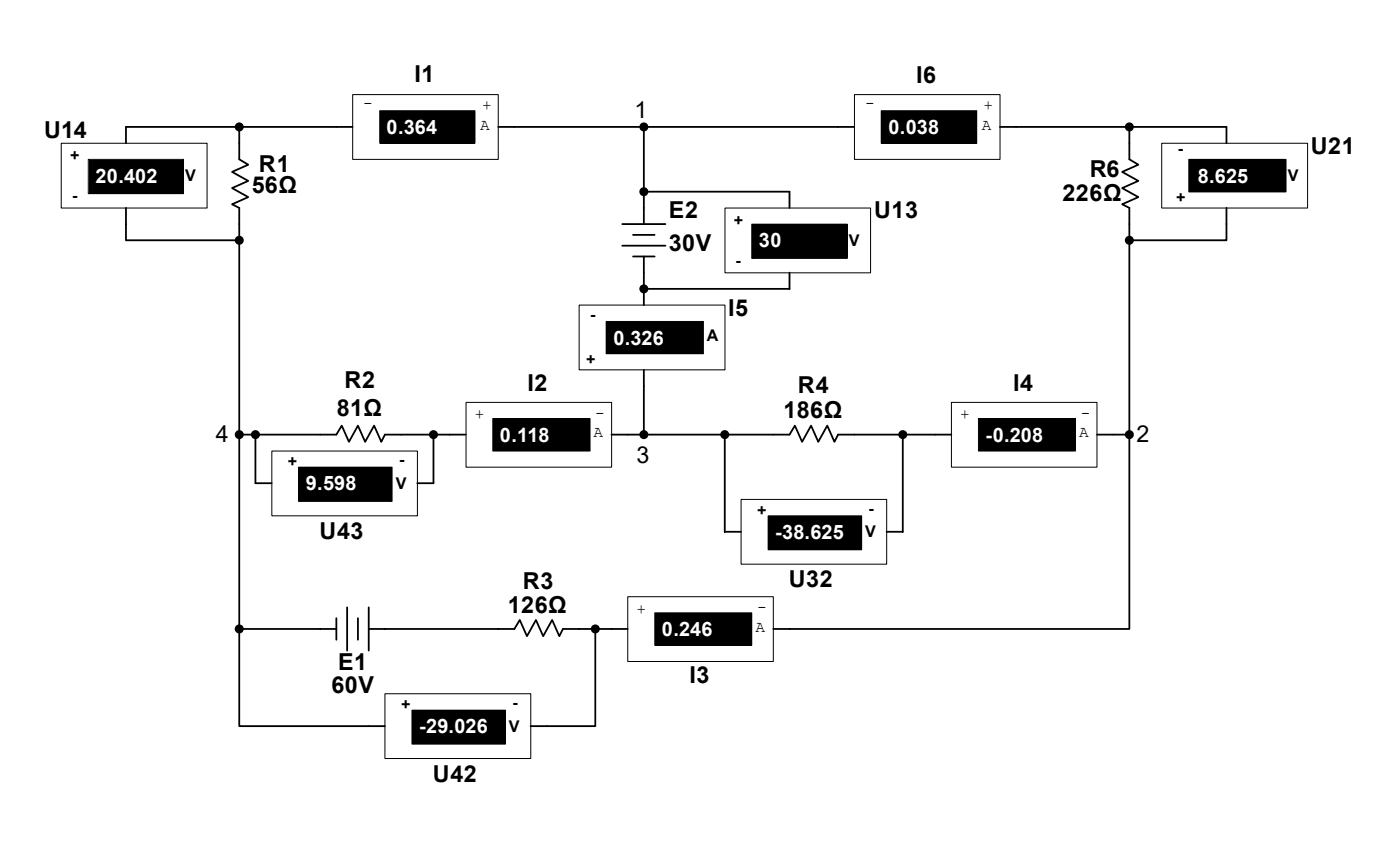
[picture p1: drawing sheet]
<svg xmlns="http://www.w3.org/2000/svg" width="206mm" height="124mm" viewBox="0 0 206 124" stroke-linecap="round" stroke-linejoin="round" font-family="sans-serif">
<g fill="none" stroke="#000" stroke-width=".26">
<path d="M35.2 21v2.4l1.3 .8-2.4 1.1 2.4 1.3-2.4 1.1 2.4 1.3-2.4 1 1.1 .6v2.3M91.6 32.9h6.3M91.6 36.1h6.3M93.1 34.5h3.2M93.1 37.7h3.2M94.7 30.6v2.3M94.7 37.7v2.4M166.2 21v2.4l1.3 .8-2.4 1.1 2.4 1.3-2.4 1.1 2.4 1.3-2.4 1 1.1 .6v2.3M47.1 63.9h2.4l.8-1.3 1 2.4 1.4-2.4 1 2.4 1.3-2.4 1.1 2.4 .5-1.1h2.4M113.8 63.9h2.4l.8-1.3 1 2.4 1.3-2.4 1.1 2.4 1.3-2.4 1.1 2.4 .5-1.1h2.4M47.1 92.5h2.4M49.5 90.9v3.2"/>
<path d="M51.1 89.3v6.4M52.7 90.9v3.2M54.3 92.5h2.3M54.3 89.3v6.4M73.3 92.5h2.4l.8-1.3 1 2.3 1.4-2.3 1 2.3 1.3-2.3 1.1 2.3 .5-1h2.4"/>
</g>
<path d="M92.4 87.8h21.4v9.5h-21.4z" fill="#fff"/>
<path d="M92.4 87.7h21.4v9.6h-21.4zM96.3 90.1h14.3v4.8h-14.3z" fill="none" stroke="#000" stroke-width=".15"/>
<path d="M96.4 90.2h14.2v4.7h-14.2z" fill="#000"/>
<path d="M56.6 92.5h16.7M90 92.5h2.4M113.8 92.5h2.4" fill="none" stroke="#000" stroke-width=".26"/>
<path d="M51.9 14h21.4v9.4h-21.4z" fill="#fff"/>
<path d="M51.9 13.9h21.4v9.5h-21.4zM55.9 16.3h14v4.8h-14z" fill="none" stroke="#000" stroke-width=".15"/>
<path d="M55.9 16.3h14v4.8h-14z" fill="#000"/>
<path d="M49.5 18.7h2.4M73.3 18.7h2.4" fill="none" stroke="#000" stroke-width=".26"/>
<path d="M68.6 59.2h21.4v9.5h-21.4z" fill="#fff"/>
<path d="M68.6 59.2h21.4v9.5h-21.4zM72.5 61.5h14.3v4.8h-14.3z" fill="none" stroke="#000" stroke-width=".15"/>
<path d="M72.6 61.6h14.2v4.7h-14.2z" fill="#000"/>
<path d="M66.2 63.9h2.3M90 63.9h2.4" fill="none" stroke="#000" stroke-width=".26"/>
<path d="M125.8 14h21.3v9.4h-21.3z" fill="#fff"/>
<path d="M125.7 13.9h21.4v9.5h-21.4zM129.7 16.3h14v4.8h-14z" fill="none" stroke="#000" stroke-width=".15"/>
<path d="M129.7 16.3h14v4.8h-14z" fill="#000"/>
<path d="M94.7 18.7h31M147.1 18.7h2.4M92.4 63.9h2.3" fill="none" stroke="#000" stroke-width=".26"/>
<g fill="#000" stroke="#000" stroke-width=".26">
<circle cx="94.7" cy="18.7" r=".53"/>
<circle cx="94.7" cy="63.9" r=".53"/>
</g>
<path d="M140 59.2h21.4v9.5h-21.4z" fill="#fff"/>
<path d="M140 59.2h21.4v9.5h-21.4zM144 61.5h14.2v4.8h-14.2z" fill="none" stroke="#000" stroke-width=".15"/>
<path d="M144 61.6h14.2v4.7h-14.2z" fill="#000"/>
<path d="M137.6 63.9h2.4M161.4 63.9h4.8" fill="none" stroke="#000" stroke-width=".26"/>
<circle cx="166.2" cy="63.9" r=".53" fill="#000" stroke="#000" stroke-width=".26"/>
<path d="M171 21.1h21.4v9.5h-21.4z" fill="#fff"/>
<path d="M170.9 21.1h21.5v9.5h-21.5zM174.9 23.4h14.3v4.8h-14.3z" fill="none" stroke="#000" stroke-width=".15"/>
<path d="M175 23.5h14.2v4.7h-14.2z" fill="#000"/>
<path d="M149.5 18.7h31v2.3M166.2 18.7v2.3M166.2 32.9v31M180.5 30.6v4.7h-14.3" fill="none" stroke="#000" stroke-width=".26"/>
<g fill="#000" stroke="#000" stroke-width=".26">
<circle cx="166.2" cy="18.7" r=".53"/>
<circle cx="166.2" cy="35.3" r=".53"/>
</g>
<path d="M106.7 30.6h21.4v9.5h-21.4z" fill="#fff"/>
<path d="M106.7 30.6h21.4v9.5h-21.4zM110.6 33h14.1v5h-14.1z" fill="none" stroke="#000" stroke-width=".15"/>
<path d="M110.7 33h14v5h-14z" fill="#000"/>
<path d="M94.7 18.7v11.9M94.7 28.2h21.5v2.4M94.7 40.1v2.4h21.5v-2.4" fill="none" stroke="#000" stroke-width=".26"/>
<g fill="#000" stroke="#000" stroke-width=".26">
<circle cx="94.7" cy="28.2" r=".53"/>
<circle cx="94.7" cy="42.5" r=".53"/>
</g>
<path d="M9.1 21.1h21.4v9.5h-21.4z" fill="#fff"/>
<path d="M9 21.1h21.5v9.5h-21.5zM13 23.4h14v5.1h-14z" fill="none" stroke="#000" stroke-width=".15"/>
<path d="M13 23.5h14v5h-14z" fill="#000"/>
<path d="M35.2 18.7v2.3M49.5 18.7h-31v2.3M75.7 18.7h19M18.5 30.6v4.7h16.7v-2.4" fill="none" stroke="#000" stroke-width=".26"/>
<g fill="#000" stroke="#000" stroke-width=".26">
<circle cx="35.2" cy="18.7" r=".53"/>
<circle cx="35.2" cy="35.3" r=".53"/>
</g>
<path d="M109.1 73.5h21.4v9.5h-21.4z" fill="#fff"/>
<path d="M109 73.4h21.5v9.6h-21.5zM113 75.8h13.8v5h-13.8z" fill="none" stroke="#000" stroke-width=".15"/>
<path d="M113.1 75.9h13.7v4.9h-13.7z" fill="#000"/>
<path d="M94.7 63.9h19.1M106.6 63.9v14.3h2.4M125.7 63.9h11.9M132.8 63.9v14.3h-2.3" fill="none" stroke="#000" stroke-width=".26"/>
<g fill="#000" stroke="#000" stroke-width=".26">
<circle cx="106.6" cy="63.9" r=".53"/>
<circle cx="132.8" cy="63.9" r=".53"/>
</g>
<path d="M56.7 102h21.4v9.5h-21.4z" fill="#fff"/>
<path d="M56.6 102h21.5v9.5h-21.5zM60.6 104.4h13.8v5h-13.8z" fill="none" stroke="#000" stroke-width=".15"/>
<path d="M60.7 104.5h13.7v4.9h-13.7z" fill="#000"/>
<path d="M85.2 92.5h4.8M87.6 92.5v14.3h-9.5M54.3 106.8h2.3" fill="none" stroke="#000" stroke-width=".26"/>
<circle cx="87.6" cy="92.5" r=".53" fill="#000" stroke="#000" stroke-width=".26"/>
<path d="M40 66.4h21.4v9.4h-21.4z" fill="#fff"/>
<path d="M40 66.3h21.4v9.5h-21.4zM43.9 68.7h13.8v5h-13.8z" fill="none" stroke="#000" stroke-width=".15"/>
<path d="M44 68.7h13.7v5h-13.7z" fill="#000"/>
<path d="M47.1 63.9h-9.5v7.1h2.4M59 63.9h7.2M63.8 63.9v7.1h-2.4" fill="none" stroke="#000" stroke-width=".26"/>
<g fill="#000" stroke="#000" stroke-width=".26">
<circle cx="37.6" cy="63.9" r=".53"/>
<circle cx="63.8" cy="63.9" r=".53"/>
</g>
<path d="M85.3 44.9h21.4v9.5h-21.4z" fill="#fff"/>
<path d="M85.2 44.9h21.5v9.5h-21.5zM89.2 47.3h14.3v4.7h-14.3z" fill="none" stroke="#000" stroke-width=".15"/>
<path d="M89.2 47.3h14.3v4.7h-14.3z" fill="#000"/>
<path d="M35.2 35.3v57.2M94.7 42.5v2.4M94.7 54.4v9.5M35.2 63.9h2.4M166.2 63.9v28.6h-50M35.2 92.5v14.3h19.1M35.2 92.5h11.9" fill="none" stroke="#000" stroke-width=".26"/>
<g fill="#000" stroke="#000" stroke-width=".26">
<circle cx="35.2" cy="63.9" r=".53"/>
<circle cx="35.2" cy="92.5" r=".53"/>
</g>
<g font-size="3.4">
<text x="61" y="12">I1</text>
<text x="93.4" y="17.3">1</text>
<text x="134.8" y="12.3">I6</text>
<text x="6.5" y="20.2">U14</text>
<text x="192.9" y="22.6">U21</text>
<text x="37" y="28.4">56Ω</text>
<text x="38.1" y="25.3">R1</text>
<text x="156.3" y="29.5">226Ω</text>
<text x="160.4" y="26">R6</text>
<text x="98.4" y="32.1">E2</text>
<text x="128.6" y="32.1">U13</text>
<text x="98.4" y="36.9">30V</text>
<text x="107.1" y="46.4">I5</text>
<text x="50.7" y="57">R2</text>
<text x="77.6" y="57.5">I2</text>
<text x="117.4" y="57.8">R4</text>
<text x="149.1" y="57.5">I4</text>
<text x="31.7" y="64.9">4</text>
<text x="49.6" y="61.2">81Ω</text>
<text x="115.3" y="61.5">186Ω</text>
<text x="167.2" y="64.9">2</text>
<text x="93.7" y="68.1">3</text>
<text x="47" y="79.2">U43</text>
<text x="76.9" y="86.6">R3</text>
<text x="116.1" y="86.3">U32</text>
<text x="74.7" y="90.1">126Ω</text>
<text x="48.8" y="102">60V</text>
<text x="49.7" y="98.5">E1</text>
<text x="101.5" y="100.4">I3</text>
<text x="63.7" y="114.9">U42</text>
</g>
<g font-size="2.9" fill="#fff">
<text x="56.9" y="19.7">0.364</text>
<text x="130.7" y="19.7">0.038</text>
<text x="14" y="26.9">20.402</text>
<text x="176.2" y="26.9">8.625</text>
<text x="111.7" y="36.4">30</text>
<text x="90.2" y="50.7">0.326</text>
<text x="73.6" y="65">0.118</text>
<text x="145" y="65">-0.208</text>
<text x="45" y="72.1">9.598</text>
<text x="114" y="79.2">-38.625</text>
<text x="97.4" y="93.5">0.246</text>
<text x="61.7" y="107.8">-29.026</text>
</g>
<g font-size="2.4">
<text x="53.5" y="15.9">-</text>
<text x="70.9" y="16.2">+</text>
<text x="127.3" y="15.9">-</text>
<text x="144.7" y="16.2">+</text>
<text x="10.3" y="23.7">+</text>
<text x="70.6" y="19.1">A</text>
<text x="144.5" y="19.1">A</text>
<text x="173.3" y="22.7">-</text>
<text x="10.6" y="29.6">-</text>
<text x="27.3" y="26.7">V</text>
<text x="173.1" y="29.8">+</text>
<text x="189.5" y="26.7">V</text>
<text x="108" y="33.3">+</text>
<text x="108.2" y="39.1">-</text>
<text x="124.9" y="36.2">V</text>
<text x="86.8" y="47">-</text>
<text x="86.3" y="53.6">+</text>
<text x="104" y="50.2">A</text>
<text x="69.9" y="61.7">+</text>
<text x="87.3" y="64.3">A</text>
<text x="87.6" y="61.4">-</text>
<text x="141.3" y="61.7">+</text>
<text x="158.8" y="64.3">A</text>
<text x="159" y="61.4">-</text>
<text x="42.4" y="68.7">+</text>
<text x="58.2" y="71.9">V</text>
<text x="58.8" y="68.4">-</text>
<text x="111.4" y="75.8">+</text>
<text x="127.8" y="75.6">-</text>
<text x="127.3" y="79">V</text>
<text x="111.4" y="90">-</text>
<text x="93.7" y="90.2">+</text>
<text x="111.2" y="92.9">A</text>
<text x="59" y="104.4">+</text>
<text x="74.9" y="107.6">V</text>
<text x="75.4" y="104.2">-</text>
</g>
</svg>
